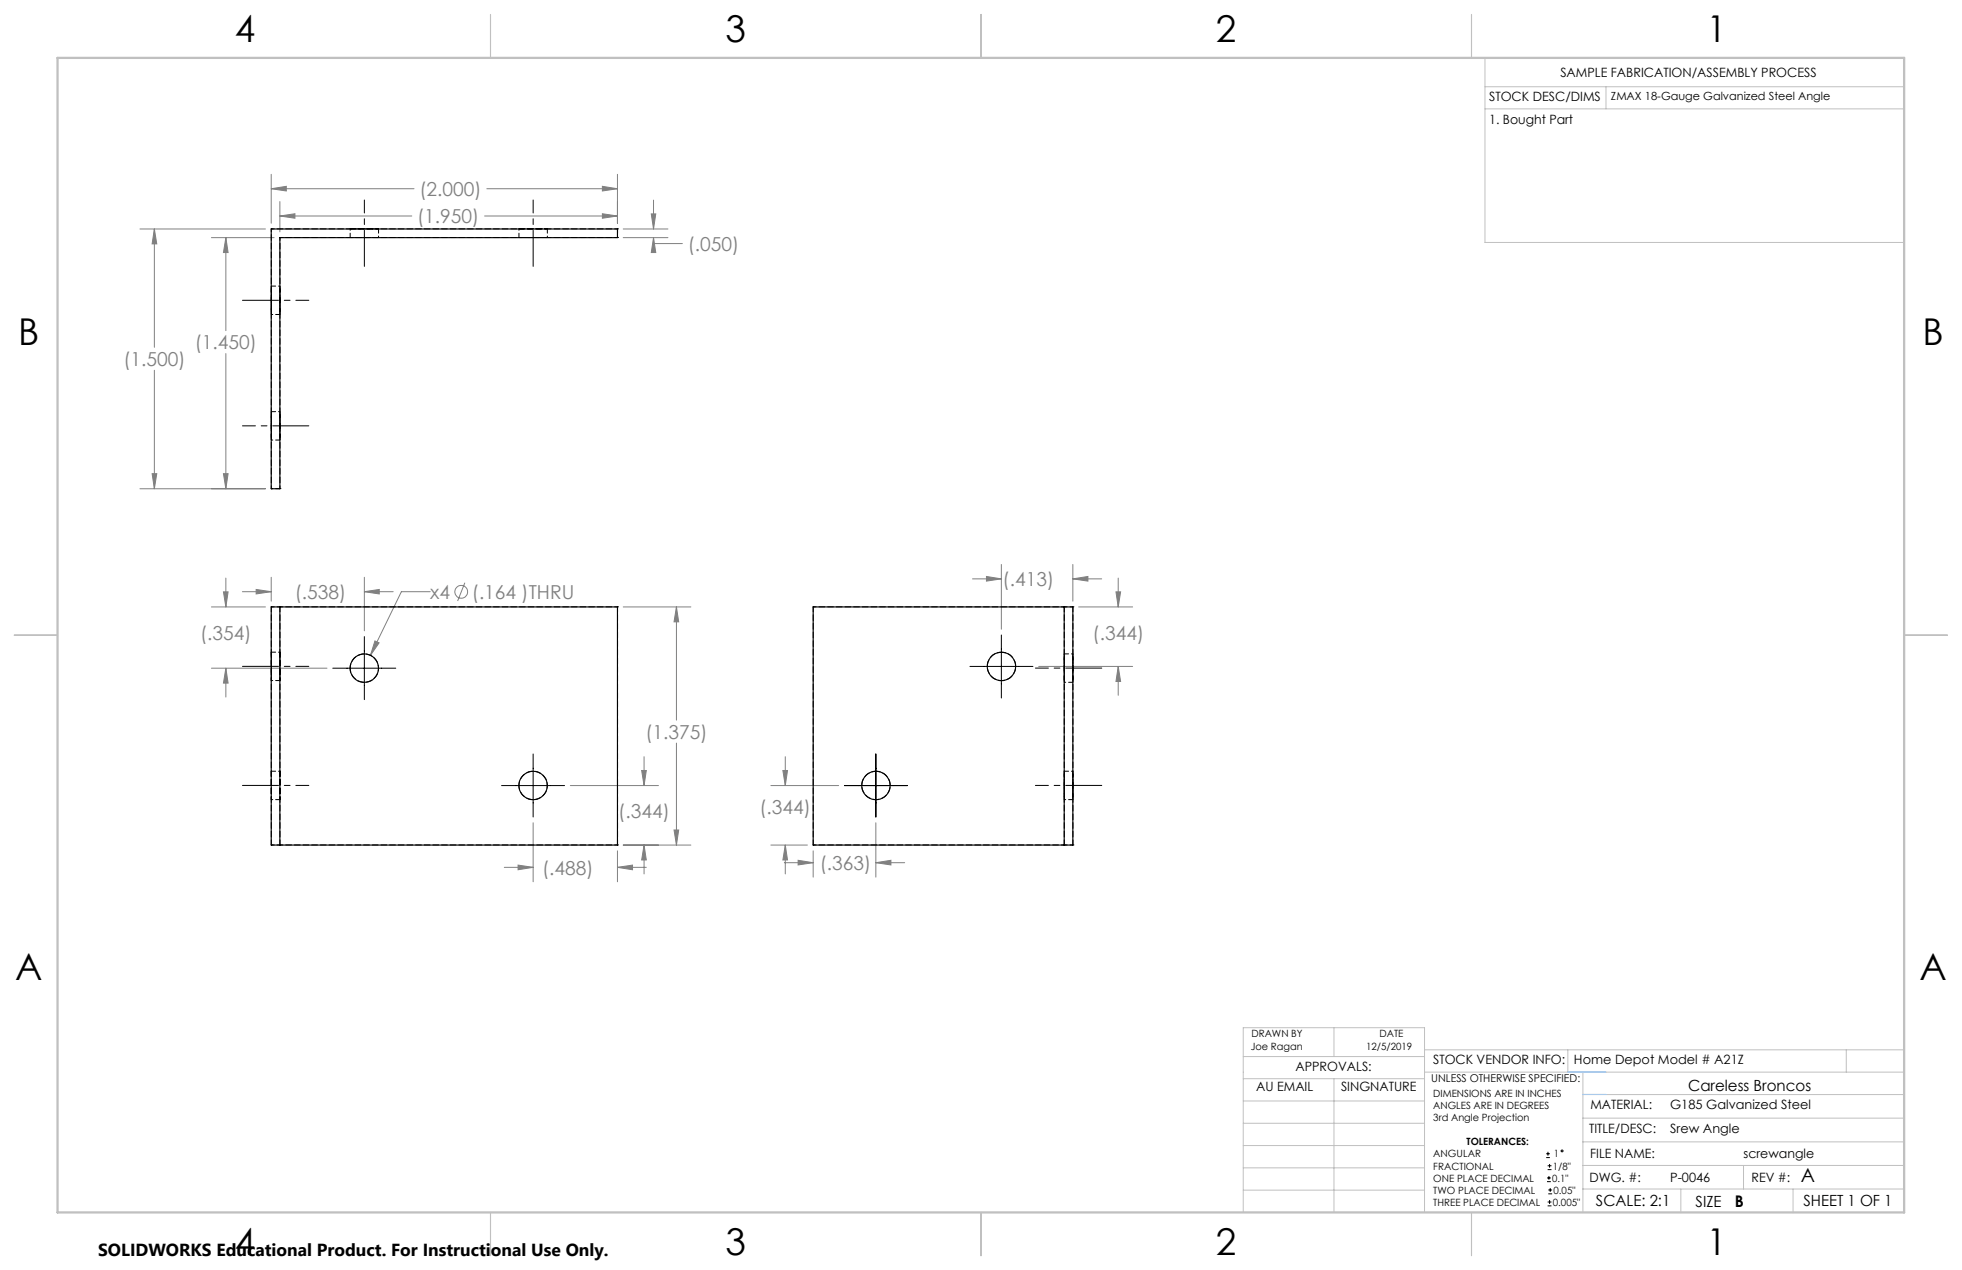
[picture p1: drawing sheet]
<svg xmlns="http://www.w3.org/2000/svg" width="432mm" height="279mm" viewBox="0 0 432 279" stroke-linecap="round" stroke-linejoin="round" font-family="sans-serif">
<g fill="none" stroke="#808080" stroke-width=".22">
<path d="M59.7 38.3v10.8M135.9 38.3v10.8M30.8 50.4h27.6M34 50.4l.5 3.3h-1zM34 50.4v26M46.5 52.3h13.8M49.7 52.3l.5 3.3h-1zM49.7 52.3v20.4M59.7 41.5h31.4M59.7 41.5l3.3-.5v1zM61.6 44.3v6.7M61.6 47.5h29"/>
<path d="M61.6 47.5l3.3-.5v1zM106.6 47.5h29.3M107.1 41.5h28.8M132.6 47l3.3 .5-3.3 .5zM132.6 41l3.3 .5-3.3 .5zM137.2 52.3h9.8M137.2 50.4h9.8M143.3 47.1h1l-.5 3.3zM143.8 52.3v1.3h6.4M143.8 44v6.4M143.8 52.3l.5 3.3h-1zM49.7 77.8v29.7"/>
<path d="M34 81.5v26M30.8 107.5h27.6M33.5 104.2h1l-.5 3.3zM49.2 104.2h1l-.5 3.3zM46.5 133.5h11.9M49.2 130.2h1l-.5 3.3zM49.7 127.2v6.3M53.3 130.2h6.4M56.4 129.7l3.3 .5-3.3 .5zM59.7 127v5.3M80.2 130.2h6.3M80.2 127v11.8"/>
<path d="M80.2 130.2l3.3-.5v1zM94.7 130.2h-6.4l-6.8 14M102.3 128.2l-1.6 4M137.2 133.5h14.8M148.9 133.5v24.9M148.9 133.5l.5 3.3h-1.1zM214 127.4h6.4M217.1 126.8l3.3 .6-3.3 .4zM220.4 124.2v14.2M236.1 124.2v8.1M236.1 127.4h6.4M236.1 127.4l3.3-.6v1z"/>
<path d="M237.4 133.5h11.9M245.6 130.2h1l-.5 3.3zM246.1 127.2v6.3M46.5 147h25.5M49.7 147l.5 3.3h-1zM49.7 147v6.4M82.5 141l.9 .4-1.9 2.8zM228.6 146.6h20.7M246.1 146.6v6.4M246.1 146.6l.5 3.3h-1zM125.5 172.8h19.4M141.2 169.5h1l-.5 3.3z"/>
<path d="M141.7 166.5v6.3M148.9 163.5v22.4M169.7 172.8h14.9M172.3 169.5h1l-.5 3.3zM172.8 166.5v6.3M111 190.8h6.3M114 190.3l3.3 .5-3.3 .5zM117.3 181v13M135.9 187.2v6.8M135.9 190.8h6.3M135.9 190.8l3.3-.5v1zM137.2 185.9h14.8"/>
<path d="M141.7 185.9v6.4M141.7 185.9l.5 3.3h-1zM148.3 182.6h1.1l-.5 3.3zM169.7 185.9h8M172.6 189.8h6.4M172.8 185.9v6.4M172.8 185.9l.5 3.3h-1zM175.6 189.3l3.4 .5-3.4 .5zM179 187.2v5.8M192.8 181v12M192.8 189.8h6.3M192.8 189.8l3.3-.5v1z"/>
<circle cx="101.5" cy="130.2" r="1.41"/>
</g>
<g fill="none" stroke="#000" stroke-width=".22">
<path d="M220.4 139.7v13.9M73.2 147h13.9M80.2 140.1v13.8M213.5 146.6h13.8M110.4 172.8h13.8M117.3 165.9v13.8M185.8 172.8h13.9M192.8 165.9v13.8M340.3 254.7h.8M340.3 253.8h.8M340.5 260h.8M340.5 259.2h.8"/>
<path d="M340.6 257.3h.9M340.6 256.5h.9M340.7 253.4v.8M340.9 258.7v.8M341 256.1v.8M340.6 265.3h.9M340.6 264.4h.9M340.7 262.6h.9M340.7 261.8h.9M341 264v.9M341.2 261.4v.8"/>
<circle cx="343.8" cy="253.2" r=".2"/>
</g>
<path d="M80.2 58.6v-14.6M117.3 58.6v-14.6M53.4 66.1h14.6M68 93.7h-14.6M53.4 146.6h14.6M242.5 147h-14.6M53.4 172.8h14.6M242.5 172.8h-14.6" fill="none" stroke="#000" stroke-width=".22" stroke-dasharray="15.2 1.3 1.3 1.3" stroke-dashoffset="7.3"/>
<g fill="none" stroke="#c0c0c0" stroke-width=".22">
<path d="M326.8 19.1h92.3M326.8 12.7v40.6h92.3M353.4 19.1v4.9M326.8 24h92.3M273.6 232.4h39.9M273.6 237.3h39.9M293.6 226.1v6.3M293.6 237.3v29.4M313.5 235.9h105.6M313.5 231h105.6M345.1 231v4.9M348.4 235.9v30.9"/>
<path d="M406.3 231v4.9M273.6 242.2h39.9M273.6 247.1h39.9M273.6 252h39.9M273.6 256.9h39.9M348.4 246h70.7M348.4 256.4h70.7M348.4 251.2h70.7M348.4 240.8h70.7M383.7 256.4v5.2M273.6 261.8h39.9M313.5 266.7v-40.6h-39.9v40.6h74.4"/>
<path d="M348.4 261.6h70.7M369.9 261.6v5.2M394.6 261.6v5.2"/>
</g>
<path d="M108 3.2v9.5M215.9 3.2v9.5M323.8 3.2v9.5M3.1 139.7h9.6M419.1 139.7h9.5M108 266.7v9.6M215.9 266.7v9.6M323.8 266.7v9.6" fill="none" stroke="#c0c0c0" stroke-width=".25"/>
<path d="M12.7 12.7h406.4v254h-406.4z" fill="none" stroke="#c0c0c0" stroke-width=".5"/>
<path d="M345.1 235.9h8.3M348.4 240.8h5" fill="none" stroke="#53a9ff" stroke-width=".22"/>
<path d="M148.3 182.6h1.1l-.5 3.3zM148.9 133.5l.5 3.3h-1.1zM82.5 141l-1 3.2 1.9-2.8zM80.2 130.2l3.3-.5v1zM56.4 129.7l3.3 .5-3.3 .5zM49.7 147l.5 3.3h-1zM49.2 130.2h1l-.5 3.3zM141.2 169.5h1l-.5 3.3zM141.7 185.9l.5 3.3h-1zM114 190.3l3.3 .5-3.3 .5zM135.9 190.8l3.3-.5v1zM143.8 52.3l.5 3.3h-1zM143.3 47.1h1l-.5 3.3zM132.6 47l3.3 .5-3.3 .5zM61.6 47.5l3.3-.5v1zM49.2 104.2h1l-.5 3.3zM49.7 52.3l.5 3.3h-1zM33.5 104.2h1l-.5 3.3zM34 50.4l.5 3.3h-1zM132.6 41l3.3 .5-3.3 .5zM59.7 41.5l3.3-.5v1zM172.3 169.5h1l-.5 3.3zM172.8 185.9l.5 3.3h-1zM192.8 189.8l3.3-.5v1zM175.6 189.3l3.4 .5-3.4 .5zM217.1 126.8l3.3 .6-3.3 .4zM236.1 127.4l3.3-.6v1zM246.1 146.6l.5 3.3h-1zM245.6 130.2h1l-.5 3.3z" fill="#808080"/>
<g fill="none" stroke="#000" stroke-width=".25">
<path d="M59.7 50.4h76.2v1.9h-74.3v55.2h-1.9zM59.7 133.5h76.2v52.4h-76.2zM61.6 133.5v52.4M179 133.5h57.1v52.4h-57.1zM234.2 133.5v52.4"/>
<circle cx="80.2" cy="147" r="3.1"/>
<circle cx="220.4" cy="146.6" r="3.1"/>
<circle cx="117.3" cy="172.8" r="3.1"/>
<circle cx="192.8" cy="172.8" r="3.1"/>
</g>
<g fill="none" stroke="#000" stroke-width=".22" stroke-dasharray="1.3 .6">
<path d="M59.7 50.3h.1M61.6 52.3h.1M135.9 50.3h.1M135.9 52.3h.1M59.7 107.5h.1M61.6 107.5h.1M59.7 133.5h.1M61.6 133.5h.1M135.9 133.5h.1M179 133.5h.1M234.2 133.5h.1M236.1 133.5h.1"/>
<path d="M59.7 185.9h.1M61.6 185.9h.1M135.9 185.9h.1M179 185.9h.1M234.2 185.9h.1M236.1 185.9h.1"/>
</g>
<g fill="none" stroke="#000" stroke-width=".22" stroke-dasharray="1.3 .6" stroke-dashoffset=".1">
<path d="M77.1 50.3h6.2h-6.2M83.3 52.3h-6.2h6.2M114.2 50.3h6.3h-6.3M120.5 52.3h-6.3h6.3M59.7 66.1v3.1v-6.3v3.2M61.6 66.1v3.1v-6.3v3.2M59.7 93.7v3.1v-6.2v3.1M61.6 93.7v3.1v-6.2v3.1M59.7 143.5v6.2v-6.2M61.6 143.5v6.2v-6.2M234.2 147v-3.1v6.2v-3.1M236.1 147v-3.1v6.2v-3.1"/>
<path d="M59.7 169.7v6.2v-6.2M61.6 169.7v6.2v-6.2M234.2 172.8v-3.1v6.2v-3.1M236.1 172.8v-3.1v6.2v-3.1"/>
</g>
<path d="M59.7 133.5v52.4M61.6 133.5v52.4M179 133.5v52.4M234.2 133.5v52.4M236.1 133.5v52.4M135.9 185.9v-52.4" fill="none" stroke="#000" stroke-width=".22" stroke-dasharray="1.3 .6" stroke-dashoffset=".2"/>
<path d="M77.1 147a3.1 3.1 0 0 1 4.5-2.8 3.1 3.1 0 0 1 .4 5.3 3.1 3.1 0 0 1-4.9-2v-.5M220.4 143.5a3.1 3.1 0 0 0-2.8 4.5 3.1 3.1 0 0 0 5.3 .4 3.1 3.1 0 0 0-2-4.9h-.5M114.2 172.8a3.1 3.1 0 0 1 4.6-2.8 3.1 3.1 0 0 1 .4 5.3 3.1 3.1 0 0 1-4.9-2l-.1-.5M192.8 169.7a3.1 3.1 0 0 0-2.8 4.5 3.1 3.1 0 0 0 5.3 .4 3.1 3.1 0 0 0-2-4.9h-.5" fill="none" stroke="#000" stroke-width=".22" stroke-dasharray="1.3 .6" stroke-dashoffset=".4"/>
<path d="M59.7 50.3h76.2M61.6 52.3h74.3M59.7 107.5v-57.2M61.6 107.5v-55.2M135.9 133.5h-76.2M179 133.5h57.1M59.7 185.9h76.2M179 185.9h57.1" fill="none" stroke="#000" stroke-width=".22" stroke-dasharray="1.3 .6" stroke-dashoffset=".6"/>
<g fill="none" stroke="#000" stroke-width=".22" stroke-dasharray="1.3 .6" stroke-dashoffset="1">
<path d="M77.1 50.3v2M83.3 52.3v-2M114.2 50.3v2M120.5 52.3v-2M135.9 52.3v-2M59.7 69.2h1.9M61.6 62.9h-1.9M59.7 96.8h1.9M61.6 90.6h-1.9M59.7 107.5h1.9M59.7 149.7h1.9M61.6 143.5h-1.9"/>
<path d="M234.2 150.1h1.9M236.1 143.9h-1.9M59.7 175.9h1.9M61.6 169.7h-1.9M234.2 175.9h1.9M236.1 169.7h-1.9"/>
</g>
<g font-size="8.1">
<text x="51.7" y="9.3">4</text>
<text x="159.7" y="9.3">3</text>
<text x="267.6" y="9.3">2</text>
<text x="375.6" y="9.3">1</text>
<text x="4" y="76">B</text>
<text x="423.1" y="76">B</text>
<text x="3.3" y="215.7">A</text>
<text x="422.4" y="215.7">A</text>
<text x="51.7" y="276">4</text>
<text x="159.7" y="276">3</text>
<text x="267.6" y="276">2</text>
<text x="375.6" y="276">1</text>
</g>
<g font-size="4.2" fill="#808080">
<text x="92.3" y="43.1">(2.000)</text>
<text x="91.8" y="49.1">(1.950)</text>
<text x="151.4" y="55.2">(.050)</text>
<text x="42.9" y="76.9">(1.450)</text>
<text x="27.2" y="80.5">(1.500)</text>
<text x="64.9" y="131.8">(.538)</text>
<text x="94.7" y="131.7">x4</text>
<text x="103.9" y="131.7">(.164 )THRU</text>
<text x="220.7" y="128.9">(.413)</text>
<text x="44" y="140.7">(.354)</text>
<text x="240.5" y="140.8">(.344)</text>
<text x="142" y="162.5">(1.375)</text>
<text x="167.2" y="179.2">(.344)</text>
<text x="136.1" y="180">(.344)</text>
<text x="180.4" y="191.4">(.363)</text>
<text x="119.3" y="192.4">(.488)</text>
</g>
<text font-size="4.2" x="396.4" y="260">A</text>
<text font-size="3.8" x="21.6" y="276.3">SOLIDWORKS Educational Product. For Instructional Use Only.</text>
<text font-size="3.5" x="381.8" y="265.6">B</text>
<g font-size="3.4">
<text x="371.5" y="240.1">Careless Broncos</text>
<text x="351.2" y="265.2">SCALE: 2:1</text>
<text x="373.2" y="265.6">SIZE</text>
<text x="396.9" y="265.2">SHEET 1 OF 1</text>
</g>
<g font-size="2.8">
<text x="343.4" y="16.9">SAMPLE FABRICATION/ASSEMBLY PROCESS</text>
<text x="327.7" y="22.3">STOCK DESC/DIMS</text>
<text x="327.7" y="27.3">1. Bought Part</text>
<text x="285.1" y="235.7">APPROVALS:</text>
<text x="315.4" y="234.1">STOCK VENDOR INFO:</text>
<text x="346.4" y="234.1">Home Depot Model # A21Z</text>
<text x="276.4" y="240.1">AU EMAIL</text>
<text x="295.1" y="240.1">SINGNATURE</text>
<text x="350" y="244.1">MATERIAL:</text>
<text x="367.6" y="244.1">G185 Galvanized Steel</text>
<text x="349.7" y="249.2">TITLE/DESC:</text>
<text x="367.6" y="249.2">Srew Angle</text>
<text x="350" y="254.7">FILE NAME:</text>
<text x="383.7" y="254.8">screwangle</text>
<text x="349.8" y="260">DWG. #:</text>
<text x="367.6" y="260">P-0046</text>
<text x="385.5" y="260">REV #:</text>
</g>
<text font-size="2.5" x="354.5" y="22">ZMAX 18-Gauge Galvanized Steel Angle</text>
<text font-size="2.4" x="315" y="238.1">UNLESS OTHERWISE SPECIFIED:</text>
<g font-size="2.2">
<text x="275.3" y="231.1">Joe Ragan</text>
<text x="275.4" y="228.2">DRAWN BY</text>
<text x="300.7" y="231.1">12/5/2019</text>
<text x="303.6" y="228.2">DATE</text>
<text x="315.4" y="241.4">DIMENSIONS ARE IN INCHES</text>
<text x="315.4" y="244">ANGLES ARE IN DEGREES</text>
<text x="315.4" y="246.7">3rd Angle Projection</text>
<text x="322.8" y="252">TOLERANCES:</text>
<text x="315.4" y="254.6">ANGULAR</text>
<text x="315.4" y="257.3">FRACTIONAL</text>
<text x="341.8" y="257.3">1/8&quot;</text>
<text x="342" y="254.6">1</text>
<text x="315.4" y="262.6">TWO PLACE DECIMAL</text>
<text x="315.4" y="260">ONE PLACE DECIMAL</text>
<text x="341.6" y="260">0.1&quot;</text>
<text x="341.9" y="262.6">0.05&quot;</text>
<text x="315.4" y="265.3">THREE PLACE DECIMAL</text>
<text x="341.8" y="265.3">0.005&quot;</text>
</g>
</svg>
